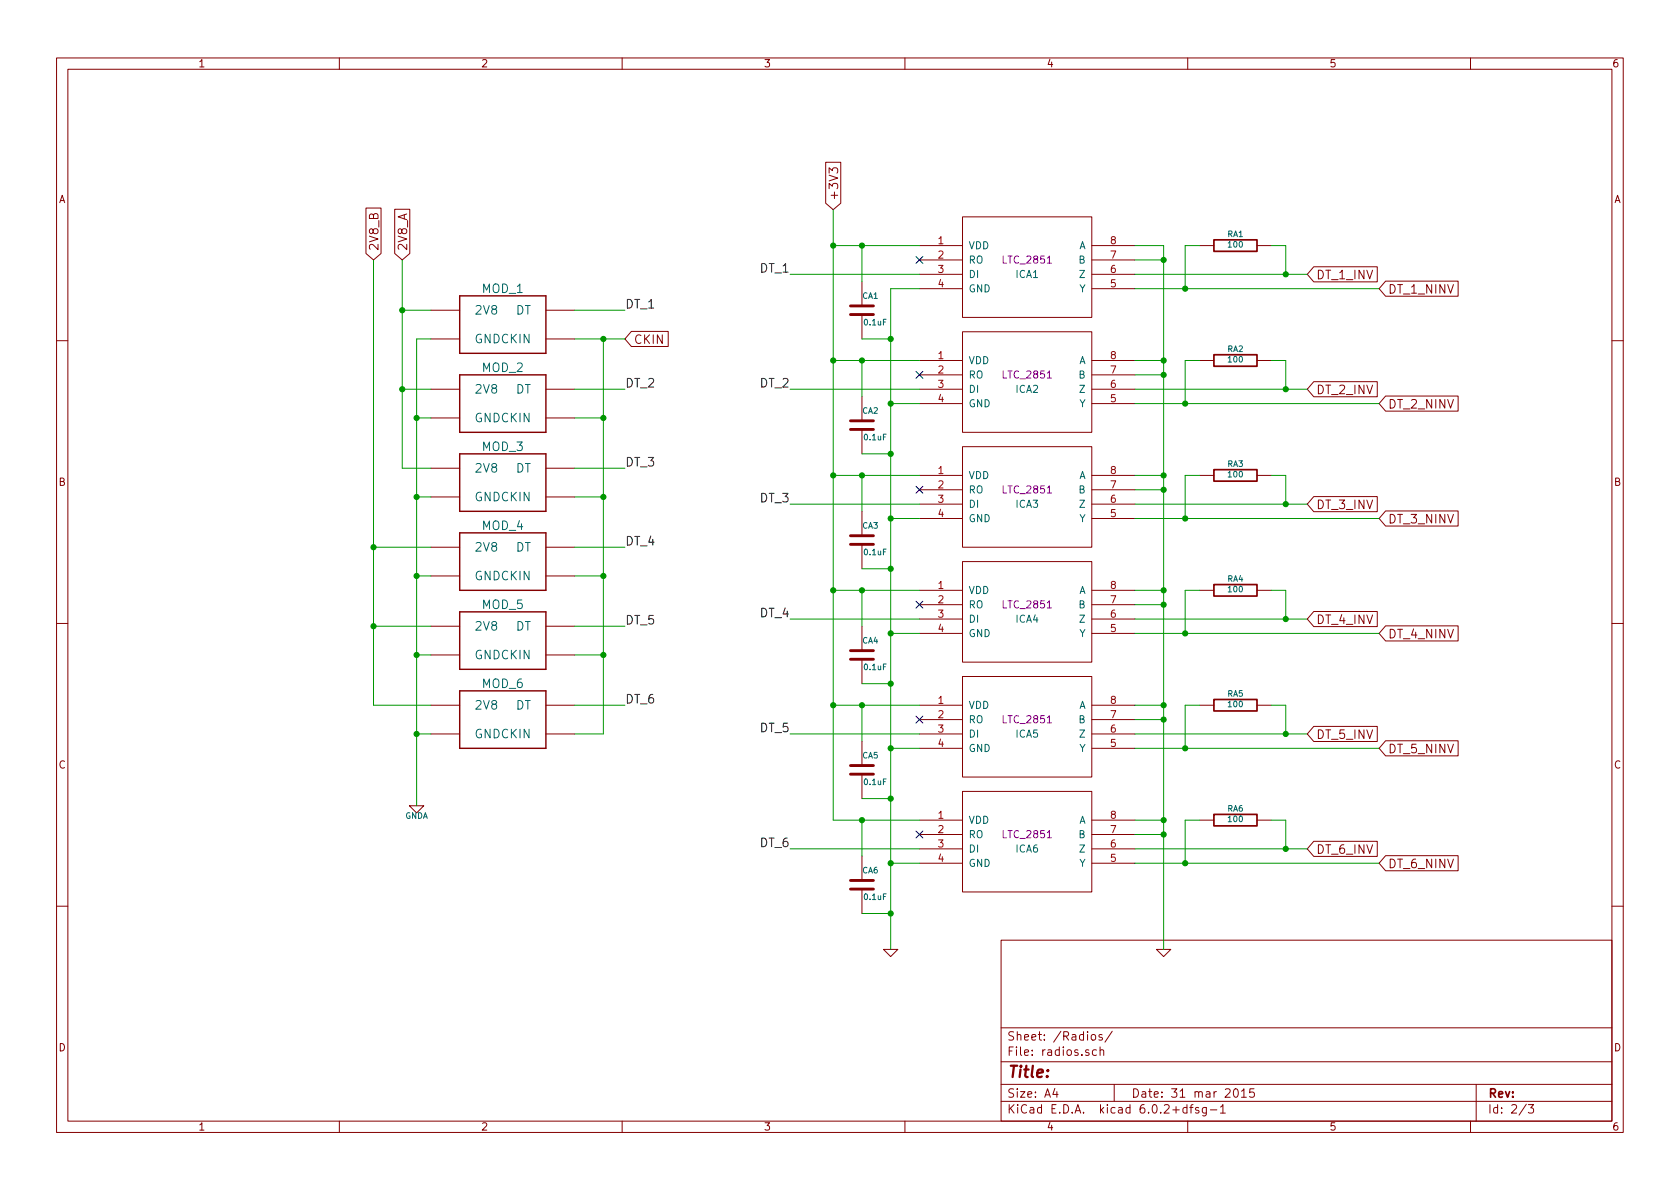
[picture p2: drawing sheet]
EESchema Schematic File Version 2
LIBS:power
LIBS:device
LIBS:transistors
LIBS:conn
LIBS:linear
LIBS:regul
LIBS:74xx
LIBS:cmos4000
LIBS:adc-dac
LIBS:memory
LIBS:xilinx
LIBS:special
LIBS:microcontrollers
LIBS:dsp
LIBS:microchip
LIBS:analog_switches
LIBS:motorola
LIBS:texas
LIBS:intel
LIBS:audio
LIBS:interface
LIBS:digital-audio
LIBS:philips
LIBS:display
LIBS:cypress
LIBS:siliconi
LIBS:opto
LIBS:atmel
LIBS:contrib
LIBS:valves
LIBS:TART
LIBS:radio_hub-cache
EELAYER 27 0
EELAYER END
$Descr A4 11693 8268
encoding utf-8
Sheet 3 3
Title ""
Date "31 mar 2015"
Rev ""
Comp ""
Comment1 ""
Comment2 ""
Comment3 ""
Comment4 ""
$EndDescr
Text GLabel 4350 2350 2    60   Input ~ 0
CKIN
Text GLabel 2800 1800 1    60   Input ~ 0
2V8_A
Text GLabel 2600 1800 1    60   Input ~ 0
2V8_B
$Comp
L GNDA #PWR031
U 1 1
P 2900 5600
F 0 "#PWR031" H 2900 5600 40  0001 C CNN
F 1 "GNDA" H 2900 5530 40  0000 C CNN
F 2 "" H 2900 5600 60  0000 C CNN
F 3 "" H 2900 5600 60  0000 C CNN
	1    2900 5600
	1    0    0    -1  
$EndComp
$Comp
L LTC2851_TART ICA1
U 1 1
P 7150 1850
F 0 "ICA1" H 7150 1800 50  0000 C CNN
F 1 "LTC2851_TART" H 7140 2430 50  0001 C CNN
F 2 "MODULE" H 7140 2270 50  0001 C CNN
F 3 "DOCUMENTATION" H 7140 2350 50  0001 C CNN
F 4 "LTC_2851" H 7150 1900 50  0000 C CNN "NAME"
	1    7150 1850
	1    0    0    -1  
$EndComp
$Comp
L LTC2851_TART ICA2
U 1 1
P 7150 2650
F 0 "ICA2" H 7150 2600 50  0000 C CNN
F 1 "LTC2851_TART" H 7140 3230 50  0001 C CNN
F 2 "MODULE" H 7140 3070 50  0001 C CNN
F 3 "DOCUMENTATION" H 7140 3150 50  0001 C CNN
F 4 "LTC_2851" H 7150 2700 50  0000 C CNN "NAME"
	1    7150 2650
	1    0    0    -1  
$EndComp
$Comp
L LTC2851_TART ICA3
U 1 1
P 7150 3450
F 0 "ICA3" H 7150 3400 50  0000 C CNN
F 1 "LTC2851_TART" H 7140 4030 50  0001 C CNN
F 2 "MODULE" H 7140 3870 50  0001 C CNN
F 3 "DOCUMENTATION" H 7140 3950 50  0001 C CNN
F 4 "LTC_2851" H 7150 3500 50  0000 C CNN "NAME"
	1    7150 3450
	1    0    0    -1  
$EndComp
$Comp
L LTC2851_TART ICA4
U 1 1
P 7150 4250
F 0 "ICA4" H 7150 4200 50  0000 C CNN
F 1 "LTC2851_TART" H 7140 4830 50  0001 C CNN
F 2 "MODULE" H 7140 4670 50  0001 C CNN
F 3 "DOCUMENTATION" H 7140 4750 50  0001 C CNN
F 4 "LTC_2851" H 7150 4300 50  0000 C CNN "NAME"
	1    7150 4250
	1    0    0    -1  
$EndComp
$Comp
L LTC2851_TART ICA5
U 1 1
P 7150 5050
F 0 "ICA5" H 7150 5000 50  0000 C CNN
F 1 "LTC2851_TART" H 7140 5630 50  0001 C CNN
F 2 "MODULE" H 7140 5470 50  0001 C CNN
F 3 "DOCUMENTATION" H 7140 5550 50  0001 C CNN
F 4 "LTC_2851" H 7150 5100 50  0000 C CNN "NAME"
	1    7150 5050
	1    0    0    -1  
$EndComp
$Comp
L LTC2851_TART ICA6
U 1 1
P 7150 5850
F 0 "ICA6" H 7150 5800 50  0000 C CNN
F 1 "LTC2851_TART" H 7140 6430 50  0001 C CNN
F 2 "MODULE" H 7140 6270 50  0001 C CNN
F 3 "DOCUMENTATION" H 7140 6350 50  0001 C CNN
F 4 "LTC_2851" H 7150 5900 50  0000 C CNN "NAME"
	1    7150 5850
	1    0    0    -1  
$EndComp
NoConn ~ 6400 1800
NoConn ~ 6400 2600
NoConn ~ 6400 4200
NoConn ~ 6400 5000
$Comp
L GND #PWR032
U 1 1
P 6200 6600
F 0 "#PWR032" H 6200 6600 30  0001 C CNN
F 1 "GND" H 6200 6530 30  0001 C CNN
F 2 "" H 6200 6600 60  0000 C CNN
F 3 "" H 6200 6600 60  0000 C CNN
	1    6200 6600
	1    0    0    -1  
$EndComp
$Comp
L GND #PWR033
U 1 1
P 8100 6600
F 0 "#PWR033" H 8100 6600 30  0001 C CNN
F 1 "GND" H 8100 6530 30  0001 C CNN
F 2 "" H 8100 6600 60  0000 C CNN
F 3 "" H 8100 6600 60  0000 C CNN
	1    8100 6600
	1    0    0    -1  
$EndComp
Text Label 5500 1900 2    60   ~ 0
DT_1
Text Label 5500 3500 2    60   ~ 0
DT_3
Text Label 5500 4300 2    60   ~ 0
DT_4
Text Label 5500 5900 2    60   ~ 0
DT_6
Text Label 5500 5100 2    60   ~ 0
DT_5
Text Label 5500 2700 2    60   ~ 0
DT_2
Text Label 4350 2150 0    60   ~ 0
DT_1
Text Label 4350 2700 0    60   ~ 0
DT_2
Text Label 4350 3250 0    60   ~ 0
DT_3
Text Label 4350 3800 0    60   ~ 0
DT_4
Text Label 4350 4350 0    60   ~ 0
DT_5
Text Label 4350 4900 0    60   ~ 0
DT_6
Text GLabel 9100 1900 2    60   Input ~ 0
DT_1_INV
Text GLabel 9100 2700 2    60   Input ~ 0
DT_2_INV
Text GLabel 9100 3500 2    60   Input ~ 0
DT_3_INV
Text GLabel 9100 4300 2    60   Input ~ 0
DT_4_INV
Text GLabel 9100 5900 2    60   Input ~ 0
DT_6_INV
Text GLabel 9100 5100 2    60   Input ~ 0
DT_5_INV
Text GLabel 9600 2000 2    60   Input ~ 0
DT_1_NINV
Text GLabel 9600 2800 2    60   Input ~ 0
DT_2_NINV
Text GLabel 9600 3600 2    60   Input ~ 0
DT_3_NINV
Text GLabel 9600 4400 2    60   Input ~ 0
DT_4_NINV
Text GLabel 9600 5200 2    60   Input ~ 0
DT_5_NINV
Text GLabel 9600 6000 2    60   Input ~ 0
DT_6_NINV
NoConn ~ 6400 5800
Text GLabel 5800 1450 1    60   Input ~ 0
+3V3
$Comp
L GPS_RADIO_MODULE_TART MOD_1
U 1 1
P 3500 2250
F 0 "MOD_1" H 3500 2500 60  0000 C CNN
F 1 "GPS_RADIO_MODULE_TART" H 3450 1950 60  0001 C CNN
F 2 "~" H 3500 2250 60  0000 C CNN
F 3 "~" H 3500 2250 60  0000 C CNN
	1    3500 2250
	1    0    0    -1  
$EndComp
$Comp
L GPS_RADIO_MODULE_TART MOD_2
U 1 1
P 3500 2800
F 0 "MOD_2" H 3500 3050 60  0000 C CNN
F 1 "GPS_RADIO_MODULE_TART" H 3450 2500 60  0001 C CNN
F 2 "~" H 3500 2800 60  0000 C CNN
F 3 "~" H 3500 2800 60  0000 C CNN
	1    3500 2800
	1    0    0    -1  
$EndComp
$Comp
L GPS_RADIO_MODULE_TART MOD_3
U 1 1
P 3500 3350
F 0 "MOD_3" H 3500 3600 60  0000 C CNN
F 1 "GPS_RADIO_MODULE_TART" H 3450 3050 60  0001 C CNN
F 2 "~" H 3500 3350 60  0000 C CNN
F 3 "~" H 3500 3350 60  0000 C CNN
	1    3500 3350
	1    0    0    -1  
$EndComp
$Comp
L GPS_RADIO_MODULE_TART MOD_4
U 1 1
P 3500 3900
F 0 "MOD_4" H 3500 4150 60  0000 C CNN
F 1 "GPS_RADIO_MODULE_TART" H 3450 3600 60  0001 C CNN
F 2 "~" H 3500 3900 60  0000 C CNN
F 3 "~" H 3500 3900 60  0000 C CNN
	1    3500 3900
	1    0    0    -1  
$EndComp
$Comp
L GPS_RADIO_MODULE_TART MOD_5
U 1 1
P 3500 4450
F 0 "MOD_5" H 3500 4700 60  0000 C CNN
F 1 "GPS_RADIO_MODULE_TART" H 3450 4150 60  0001 C CNN
F 2 "~" H 3500 4450 60  0000 C CNN
F 3 "~" H 3500 4450 60  0000 C CNN
	1    3500 4450
	1    0    0    -1  
$EndComp
$Comp
L GPS_RADIO_MODULE_TART MOD_6
U 1 1
P 3500 5000
F 0 "MOD_6" H 3500 5250 60  0000 C CNN
F 1 "GPS_RADIO_MODULE_TART" H 3450 4700 60  0001 C CNN
F 2 "~" H 3500 5000 60  0000 C CNN
F 3 "~" H 3500 5000 60  0000 C CNN
	1    3500 5000
	1    0    0    -1  
$EndComp
NoConn ~ 6400 3400
$Comp
L R RA1
U 1 1
P 8600 1700
F 0 "RA1" V 8680 1700 40  0000 C CNN
F 1 "100" V 8607 1701 40  0000 C CNN
F 2 "~" V 8530 1700 30  0000 C CNN
F 3 "~" H 8600 1700 30  0000 C CNN
	1    8600 1700
	0    -1   -1   0   
$EndComp
$Comp
L R RA3
U 1 1
P 8600 3300
F 0 "RA3" V 8680 3300 40  0000 C CNN
F 1 "100" V 8607 3301 40  0000 C CNN
F 2 "~" V 8530 3300 30  0000 C CNN
F 3 "~" H 8600 3300 30  0000 C CNN
	1    8600 3300
	0    -1   -1   0   
$EndComp
$Comp
L R RA4
U 1 1
P 8600 4100
F 0 "RA4" V 8680 4100 40  0000 C CNN
F 1 "100" V 8607 4101 40  0000 C CNN
F 2 "~" V 8530 4100 30  0000 C CNN
F 3 "~" H 8600 4100 30  0000 C CNN
	1    8600 4100
	0    -1   -1   0   
$EndComp
$Comp
L R RA5
U 1 1
P 8600 4900
F 0 "RA5" V 8680 4900 40  0000 C CNN
F 1 "100" V 8607 4901 40  0000 C CNN
F 2 "~" V 8530 4900 30  0000 C CNN
F 3 "~" H 8600 4900 30  0000 C CNN
	1    8600 4900
	0    -1   -1   0   
$EndComp
$Comp
L R RA6
U 1 1
P 8600 5700
F 0 "RA6" V 8680 5700 40  0000 C CNN
F 1 "100" V 8607 5701 40  0000 C CNN
F 2 "~" V 8530 5700 30  0000 C CNN
F 3 "~" H 8600 5700 30  0000 C CNN
	1    8600 5700
	0    -1   -1   0   
$EndComp
$Comp
L R RA2
U 1 1
P 8600 2500
F 0 "RA2" V 8680 2500 40  0000 C CNN
F 1 "100" V 8607 2501 40  0000 C CNN
F 2 "~" V 8530 2500 30  0000 C CNN
F 3 "~" H 8600 2500 30  0000 C CNN
	1    8600 2500
	0    -1   -1   0   
$EndComp
$Comp
L C CA1
U 1 1
P 6000 2150
F 0 "CA1" H 6000 2250 40  0000 L CNN
F 1 "0.1uF" H 6006 2065 40  0000 L CNN
F 2 "~" H 6038 2000 30  0000 C CNN
F 3 "~" H 6000 2150 60  0000 C CNN
	1    6000 2150
	1    0    0    -1  
$EndComp
$Comp
L C CA2
U 1 1
P 6000 2950
F 0 "CA2" H 6000 3050 40  0000 L CNN
F 1 "0.1uF" H 6006 2865 40  0000 L CNN
F 2 "~" H 6038 2800 30  0000 C CNN
F 3 "~" H 6000 2950 60  0000 C CNN
	1    6000 2950
	1    0    0    -1  
$EndComp
$Comp
L C CA3
U 1 1
P 6000 3750
F 0 "CA3" H 6000 3850 40  0000 L CNN
F 1 "0.1uF" H 6006 3665 40  0000 L CNN
F 2 "~" H 6038 3600 30  0000 C CNN
F 3 "~" H 6000 3750 60  0000 C CNN
	1    6000 3750
	1    0    0    -1  
$EndComp
$Comp
L C CA4
U 1 1
P 6000 4550
F 0 "CA4" H 6000 4650 40  0000 L CNN
F 1 "0.1uF" H 6006 4465 40  0000 L CNN
F 2 "~" H 6038 4400 30  0000 C CNN
F 3 "~" H 6000 4550 60  0000 C CNN
	1    6000 4550
	1    0    0    -1  
$EndComp
$Comp
L C CA5
U 1 1
P 6000 5350
F 0 "CA5" H 6000 5450 40  0000 L CNN
F 1 "0.1uF" H 6006 5265 40  0000 L CNN
F 2 "~" H 6038 5200 30  0000 C CNN
F 3 "~" H 6000 5350 60  0000 C CNN
	1    6000 5350
	1    0    0    -1  
$EndComp
$Comp
L C CA6
U 1 1
P 6000 6150
F 0 "CA6" H 6000 6250 40  0000 L CNN
F 1 "0.1uF" H 6006 6065 40  0000 L CNN
F 2 "~" H 6038 6000 30  0000 C CNN
F 3 "~" H 6000 6150 60  0000 C CNN
	1    6000 6150
	1    0    0    -1  
$EndComp
Wire Wire Line
	8850 4900 8950 4900
Wire Wire Line
	8250 4900 8350 4900
Wire Wire Line
	2900 2350 2900 5600
Connection ~ 2900 2900
Wire Wire Line
	3000 2900 2900 2900
Connection ~ 6200 6350
Wire Wire Line
	6200 6350 6000 6350
Connection ~ 6000 5700
Wire Wire Line
	6000 5950 6000 5700
Connection ~ 6200 5550
Wire Wire Line
	6200 5550 6000 5550
Connection ~ 6000 4900
Wire Wire Line
	6000 5150 6000 4900
Connection ~ 6200 4750
Wire Wire Line
	6200 4750 6000 4750
Connection ~ 6000 4100
Wire Wire Line
	6000 4350 6000 4100
Connection ~ 6200 3950
Wire Wire Line
	6200 3950 6000 3950
Connection ~ 6200 3150
Wire Wire Line
	6200 3150 6000 3150
Connection ~ 6000 3300
Wire Wire Line
	6000 3550 6000 3300
Connection ~ 6000 2500
Wire Wire Line
	6000 2750 6000 2500
Connection ~ 6200 2350
Wire Wire Line
	6000 2350 6200 2350
Connection ~ 6000 1700
Wire Wire Line
	6000 1950 6000 1700
Connection ~ 8950 2700
Wire Wire Line
	8950 2500 8950 2700
Wire Wire Line
	8850 2500 8950 2500
Connection ~ 8250 2800
Wire Wire Line
	8250 2500 8250 2800
Wire Wire Line
	8350 2500 8250 2500
Connection ~ 8250 6000
Wire Wire Line
	8250 5700 8250 6000
Wire Wire Line
	8350 5700 8250 5700
Connection ~ 8950 5900
Wire Wire Line
	8950 5700 8950 5900
Wire Wire Line
	8850 5700 8950 5700
Connection ~ 8250 4400
Wire Wire Line
	8250 4900 8250 5200
Connection ~ 8950 4300
Wire Wire Line
	8950 4900 8950 5100
Connection ~ 8950 3500
Wire Wire Line
	8950 4100 8950 4300
Wire Wire Line
	8850 4100 8950 4100
Connection ~ 8250 3600
Wire Wire Line
	8250 4100 8250 4400
Wire Wire Line
	8350 4100 8250 4100
Wire Wire Line
	8950 3300 8950 3500
Wire Wire Line
	8850 3300 8950 3300
Wire Wire Line
	8250 3300 8250 3600
Wire Wire Line
	8350 3300 8250 3300
Connection ~ 8950 1900
Wire Wire Line
	8950 1700 8950 1900
Wire Wire Line
	8850 1700 8950 1700
Connection ~ 8250 2000
Wire Wire Line
	8250 1700 8250 2000
Wire Wire Line
	8350 1700 8250 1700
Connection ~ 2900 3450
Wire Wire Line
	2900 3450 3000 3450
Connection ~ 2900 4000
Wire Wire Line
	2900 4000 3000 4000
Connection ~ 2900 4550
Wire Wire Line
	2900 4550 3000 4550
Connection ~ 2900 5100
Wire Wire Line
	2900 5100 3000 5100
Wire Wire Line
	3000 2350 2900 2350
Connection ~ 2600 3800
Wire Wire Line
	3000 3800 2600 3800
Connection ~ 2600 4350
Wire Wire Line
	2600 4350 3000 4350
Wire Wire Line
	2600 4900 3000 4900
Wire Wire Line
	2600 1800 2600 4900
Connection ~ 2800 2700
Wire Wire Line
	2800 2700 3000 2700
Connection ~ 2800 2150
Wire Wire Line
	3000 2150 2800 2150
Wire Wire Line
	2800 3250 3000 3250
Wire Wire Line
	2800 1800 2800 3250
Connection ~ 4200 4550
Wire Wire Line
	4200 4550 4000 4550
Connection ~ 4200 4000
Wire Wire Line
	4200 4000 4000 4000
Connection ~ 4200 3450
Wire Wire Line
	4200 3450 4000 3450
Connection ~ 4200 2900
Wire Wire Line
	4000 2900 4200 2900
Connection ~ 4200 2350
Wire Wire Line
	4200 5100 4000 5100
Wire Wire Line
	4200 2350 4200 5100
Wire Wire Line
	4000 2350 4350 2350
Connection ~ 5800 4100
Wire Wire Line
	5800 4100 6400 4100
Wire Wire Line
	7900 5200 9600 5200
Wire Wire Line
	7900 6000 9600 6000
Wire Wire Line
	7900 5100 9100 5100
Wire Wire Line
	7900 5900 9100 5900
Wire Wire Line
	7900 4400 9600 4400
Wire Wire Line
	7900 4300 9100 4300
Wire Wire Line
	7900 3600 9600 3600
Wire Wire Line
	7900 3500 9100 3500
Wire Wire Line
	7900 2800 9600 2800
Wire Wire Line
	7900 2700 9100 2700
Wire Wire Line
	7900 2000 9600 2000
Wire Wire Line
	7900 1900 9100 1900
Wire Wire Line
	6400 2700 5500 2700
Wire Wire Line
	6400 5100 5500 5100
Wire Wire Line
	6400 5900 5500 5900
Wire Wire Line
	6400 4300 5500 4300
Wire Wire Line
	6400 3500 5500 3500
Wire Wire Line
	6400 1900 5500 1900
Connection ~ 5800 4900
Wire Wire Line
	5800 5700 6400 5700
Connection ~ 5800 3300
Wire Wire Line
	5800 4900 6400 4900
Connection ~ 5800 2500
Wire Wire Line
	5800 3300 6400 3300
Connection ~ 5800 1700
Wire Wire Line
	5800 2500 6400 2500
Connection ~ 8100 5800
Wire Wire Line
	8100 5800 7900 5800
Connection ~ 8100 5700
Wire Wire Line
	8100 5700 7900 5700
Connection ~ 8100 5000
Wire Wire Line
	8100 5000 7900 5000
Connection ~ 8100 4900
Wire Wire Line
	8100 4900 7900 4900
Connection ~ 8100 4200
Wire Wire Line
	8100 4200 7900 4200
Connection ~ 8100 4100
Wire Wire Line
	8100 4100 7900 4100
Connection ~ 8100 3400
Wire Wire Line
	8100 3400 7900 3400
Connection ~ 8100 3300
Wire Wire Line
	8100 3300 7900 3300
Connection ~ 8100 2600
Wire Wire Line
	8100 2600 7900 2600
Connection ~ 8100 2500
Wire Wire Line
	8100 2500 7900 2500
Connection ~ 8100 1800
Wire Wire Line
	7900 1800 8100 1800
Wire Wire Line
	8100 1700 8100 6600
Wire Wire Line
	7900 1700 8100 1700
Wire Wire Line
	5800 1450 5800 5700
Wire Wire Line
	5800 1700 6400 1700
Connection ~ 6200 6000
Wire Wire Line
	6200 6000 6400 6000
Connection ~ 6200 5200
Wire Wire Line
	6200 5200 6400 5200
Connection ~ 6200 4400
Wire Wire Line
	6200 4400 6400 4400
Connection ~ 6200 3600
Wire Wire Line
	6200 3600 6400 3600
Connection ~ 6200 2800
Wire Wire Line
	6200 2800 6400 2800
Wire Wire Line
	6200 2000 6200 6600
Wire Wire Line
	6400 2000 6200 2000
Wire Wire Line
	4000 4350 4350 4350
Wire Wire Line
	4000 2150 4350 2150
Wire Wire Line
	4000 4900 4350 4900
Wire Wire Line
	4000 3800 4350 3800
Wire Wire Line
	4000 3250 4350 3250
Wire Wire Line
	4000 2700 4350 2700
Connection ~ 8250 5200
Connection ~ 8950 5100
$EndSCHEMATC
